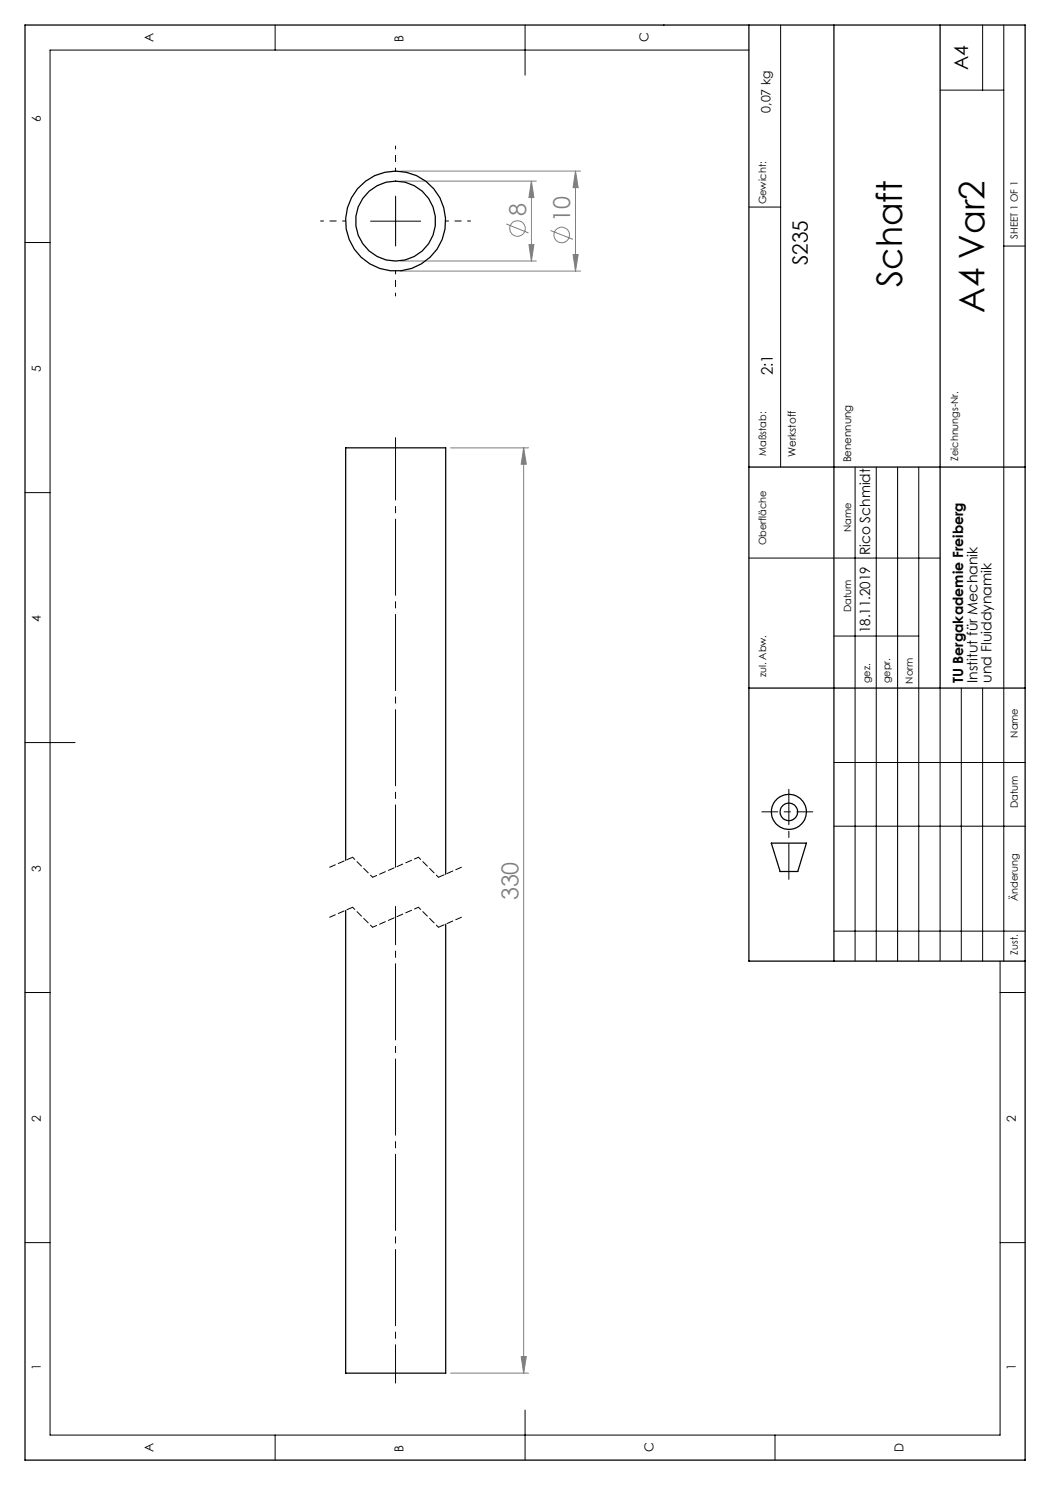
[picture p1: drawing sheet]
<svg xmlns="http://www.w3.org/2000/svg" width="210mm" height="297mm" viewBox="0 0 210 297" stroke-linecap="round" stroke-linejoin="round" font-family="sans-serif">
<g fill="none" stroke="#808080" stroke-width=".2">
<path d="M80.1 34.2h36M80.1 36.2h27.2M106.3 36.2l.5 3.3h-1zM106.3 36.2v16M115.1 34.2l.5 3.3h-1zM115.1 34.2v20M80.1 54.2h36M80.1 52.2h27.2M101.3 44.8l4.4 1.8M105.8 48.9h1l-.5 3.3zM110.1 46.1l4.5 1.8M114.6 50.9h1l-.5 3.3z"/>
<path d="M90.1 89.6h15.6M104.7 89.6l.6 3.2h-1.1zM104.7 89.6v185M90.1 274.6h15.6M104.2 271.3h1.1l-.6 3.3z"/>
<circle cx="103.5" cy="45.7" r="1.56"/>
<circle cx="112.3" cy="47" r="1.55"/>
</g>
<g fill="none" stroke="#000" stroke-width=".25">
<path d="M5 5h200v287h-200zM149.8 5v187.2h55.2M166.8 5v187.2M188 5v132.6M149.8 93.4h55.2M149.8 137.6h55.2M154.3 168.6h7l-1.7 5.7h-3.6z"/>
<circle cx="157.8" cy="162.4" r="1.75"/>
<circle cx="157.8" cy="162.4" r="3.5"/>
</g>
<path d="M79.1 181.3v95.3" fill="none" stroke="#000" stroke-width=".2" stroke-dasharray="15.2 1.3 1.3 1.3" stroke-dashoffset="7.6"/>
<path d="M79.1 87.5v86" fill="none" stroke="#000" stroke-width=".2" stroke-dasharray="15.2 1.3 1.3 1.3" stroke-dashoffset="2.8"/>
<path d="M79.1 34.2v-5M69.1 44.2h-5M79.1 54.2v5M89.1 44.2h5" fill="none" stroke="#000" stroke-width=".2" stroke-dasharray="15.2 1.3 1.3 1.3" stroke-dashoffset="14.6"/>
<g fill="none" stroke="#000" stroke-width=".2">
<path d="M55 5v5M105 5v10M149.8 10h-139.8v277h190v-94.8M156.1 5v88.4M188 18h12.8M196.5 5v13M200.8 5v187.2M79.1 39.2v10M5 48.5h5M74.1 44.2h10M149.8 41.4h6.3M200.8 49.2h4.2"/>
<path d="M5 98.5h5M171 93.4v98.8M175.3 93.4v98.8M179.5 93.4v98.8M183.8 93.4v98.8M149.8 111.6h38.2M166.8 127.2h17M188 137.6v54.6M192.3 137.6v54.6M196.5 137.6v54.6M5 148.5h10M166.8 152.5h38.2"/>
<path d="M166.8 165.2h38.2M5 198.5h5M166.8 186.2h38.2M200 198.5h5M5 248.5h5M200 248.5h5M55 287v5M105 282v10M155 287v5"/>
</g>
<path d="M65.9 173.5l4.6-2M87.7 175.5l4.6-2M65.9 183.5l4.6-2M87.7 185.5l4.6-2" fill="none" stroke="#000" stroke-width=".2" stroke-dasharray="1.3 .6"/>
<path d="M70.5 171.5l4 4M83.7 171.5l4 4M70.5 181.5l4 4M83.7 181.5l4 4" fill="none" stroke="#000" stroke-width=".2" stroke-dasharray="1.3 .6" stroke-dashoffset=".7"/>
<path d="M74.5 175.5l9.2-4M74.5 185.5l9.2-4" fill="none" stroke="#000" stroke-width=".2" stroke-dasharray="1.3 .6" stroke-dashoffset=".4"/>
<path d="M157.8 175.9v-18" fill="none" stroke="#000" stroke-width=".2" stroke-dasharray="15.2 1.3 1.3 1.3" stroke-dashoffset="8.1"/>
<path d="M152.4 162.4h10.2" fill="none" stroke="#000" stroke-width=".2" stroke-dasharray="15.2 1.3 1.3 1.3" stroke-dashoffset="12.1"/>
<path d="M104.2 271.3h1.1l-.6 3.3zM104.7 89.6l.6 3.2h-1.1zM114.6 50.9h1l-.5 3.3zM115.1 34.2l.5 3.3h-1zM105.8 48.9h1l-.5 3.3zM106.3 36.2l.5 3.3h-1z" fill="#808080"/>
<g fill="none" stroke="#000" stroke-width=".25">
<path d="M69.1 172.1v-82.5h20v85.3M69.1 182.1v92.5h20v-89.7"/>
<circle cx="79.1" cy="44.2" r="8"/>
<circle cx="79.1" cy="44.2" r="10"/>
</g>
<g font-size="7.1">
<text x="180.4" y="57.3" transform="rotate(-90 180.4 57.3)">Schaft</text>
<text x="196.9" y="62.7" transform="rotate(-90 196.9 62.7)">A4 Var2</text>
</g>
<g font-size="4.7" fill="#808080">
<text x="105.2" y="43.1" transform="rotate(-90 105.2 43.1)">8</text>
<text x="114" y="44.4" transform="rotate(-90 114 44.4)">10</text>
<text x="103.7" y="180.1" transform="rotate(-90 103.7 180.1)">330</text>
</g>
<text font-size="4.2" x="161.5" y="53" transform="rotate(-90 161.5 53)">S235</text>
<text font-size="3.9" x="193.6" y="14.1" transform="rotate(-90 193.6 14.1)">A4</text>
<text font-size="3.2" x="154.6" y="75.1" transform="rotate(-90 154.6 75.1)">2:1</text>
<g font-size="2.8">
<text x="174" y="111.1" transform="rotate(-90 174 111.1)">Rico Schmidt</text>
<text x="174" y="126.6" transform="rotate(-90 174 126.6)">18.11.2019</text>
<text x="192.7" y="136.6" transform="rotate(-90 192.7 136.6)">TU Bergakademie Freiberg</text>
<text x="195.5" y="136.6" transform="rotate(-90 195.5 136.6)">Institut für Mechanik</text>
<text x="198.3" y="136.6" transform="rotate(-90 198.3 136.6)">und Fluiddynamik</text>
</g>
<g font-size="2.5">
<text x="30.7" y="8.3" transform="rotate(-90 30.7 8.3)">A</text>
<text x="80.7" y="8.3" transform="rotate(-90 80.7 8.3)">B</text>
<text x="129.7" y="8.3" transform="rotate(-90 129.7 8.3)">C</text>
<text x="154.1" y="22.6" transform="rotate(-90 154.1 22.6)">0,07 kg</text>
<text x="8.2" y="24.3" transform="rotate(-90 8.2 24.3)">6</text>
<text x="8.2" y="74.3" transform="rotate(-90 8.2 74.3)">5</text>
<text x="8.2" y="124.3" transform="rotate(-90 8.2 124.3)">4</text>
<text x="8.2" y="174.3" transform="rotate(-90 8.2 174.3)">3</text>
<text x="8.2" y="224.3" transform="rotate(-90 8.2 224.3)">2</text>
<text x="203.2" y="224.3" transform="rotate(-90 203.2 224.3)">2</text>
<text x="8.2" y="273.9" transform="rotate(-90 8.2 273.9)">1</text>
<text x="203.2" y="273.9" transform="rotate(-90 203.2 273.9)">1</text>
<text x="30.7" y="290.3" transform="rotate(-90 30.7 290.3)">A</text>
<text x="80.7" y="290.3" transform="rotate(-90 80.7 290.3)">B</text>
<text x="130.7" y="290.3" transform="rotate(-90 130.7 290.3)">C</text>
<text x="180.7" y="290.3" transform="rotate(-90 180.7 290.3)">D</text>
</g>
<g font-size="2.1">
<text x="159.2" y="91.3" transform="rotate(-90 159.2 91.3)">Werkstoff</text>
<text x="170.2" y="92.5" transform="rotate(-90 170.2 92.5)">Benennung</text>
</g>
<g font-size="2">
<text x="153.2" y="40.9" transform="rotate(-90 153.2 40.9)">Gewicht:</text>
<text x="203.6" y="47.7" transform="rotate(-90 203.6 47.7)">SHEET 1 OF 1</text>
<text x="153.2" y="91.1" transform="rotate(-90 153.2 91.1)">Maßstab:</text>
<text x="191.6" y="92.1" transform="rotate(-90 191.6 92.1)">Zeichnungs-Nr.</text>
<text x="170.2" y="106.4" transform="rotate(-90 170.2 106.4)">Name</text>
<text x="153.2" y="109" transform="rotate(-90 153.2 109)">Oberfläche</text>
<text x="170.2" y="122.5" transform="rotate(-90 170.2 122.5)">Datum</text>
<text x="153.2" y="135.4" transform="rotate(-90 153.2 135.4)">zul. Abw.</text>
<text x="174" y="136.7" transform="rotate(-90 174 136.7)">gez.</text>
<text x="178.1" y="136.7" transform="rotate(-90 178.1 136.7)">gepr.</text>
<text x="182.6" y="136.7" transform="rotate(-90 182.6 136.7)">Norm</text>
<text x="203.5" y="147.5" transform="rotate(-90 203.5 147.5)">Name</text>
<text x="203.5" y="161.6" transform="rotate(-90 203.5 161.6)">Datum</text>
<text x="203.5" y="180.2" transform="rotate(-90 203.5 180.2)">Änderung</text>
<text x="203.5" y="190.9" transform="rotate(-90 203.5 190.9)">Zust.</text>
</g>
</svg>
